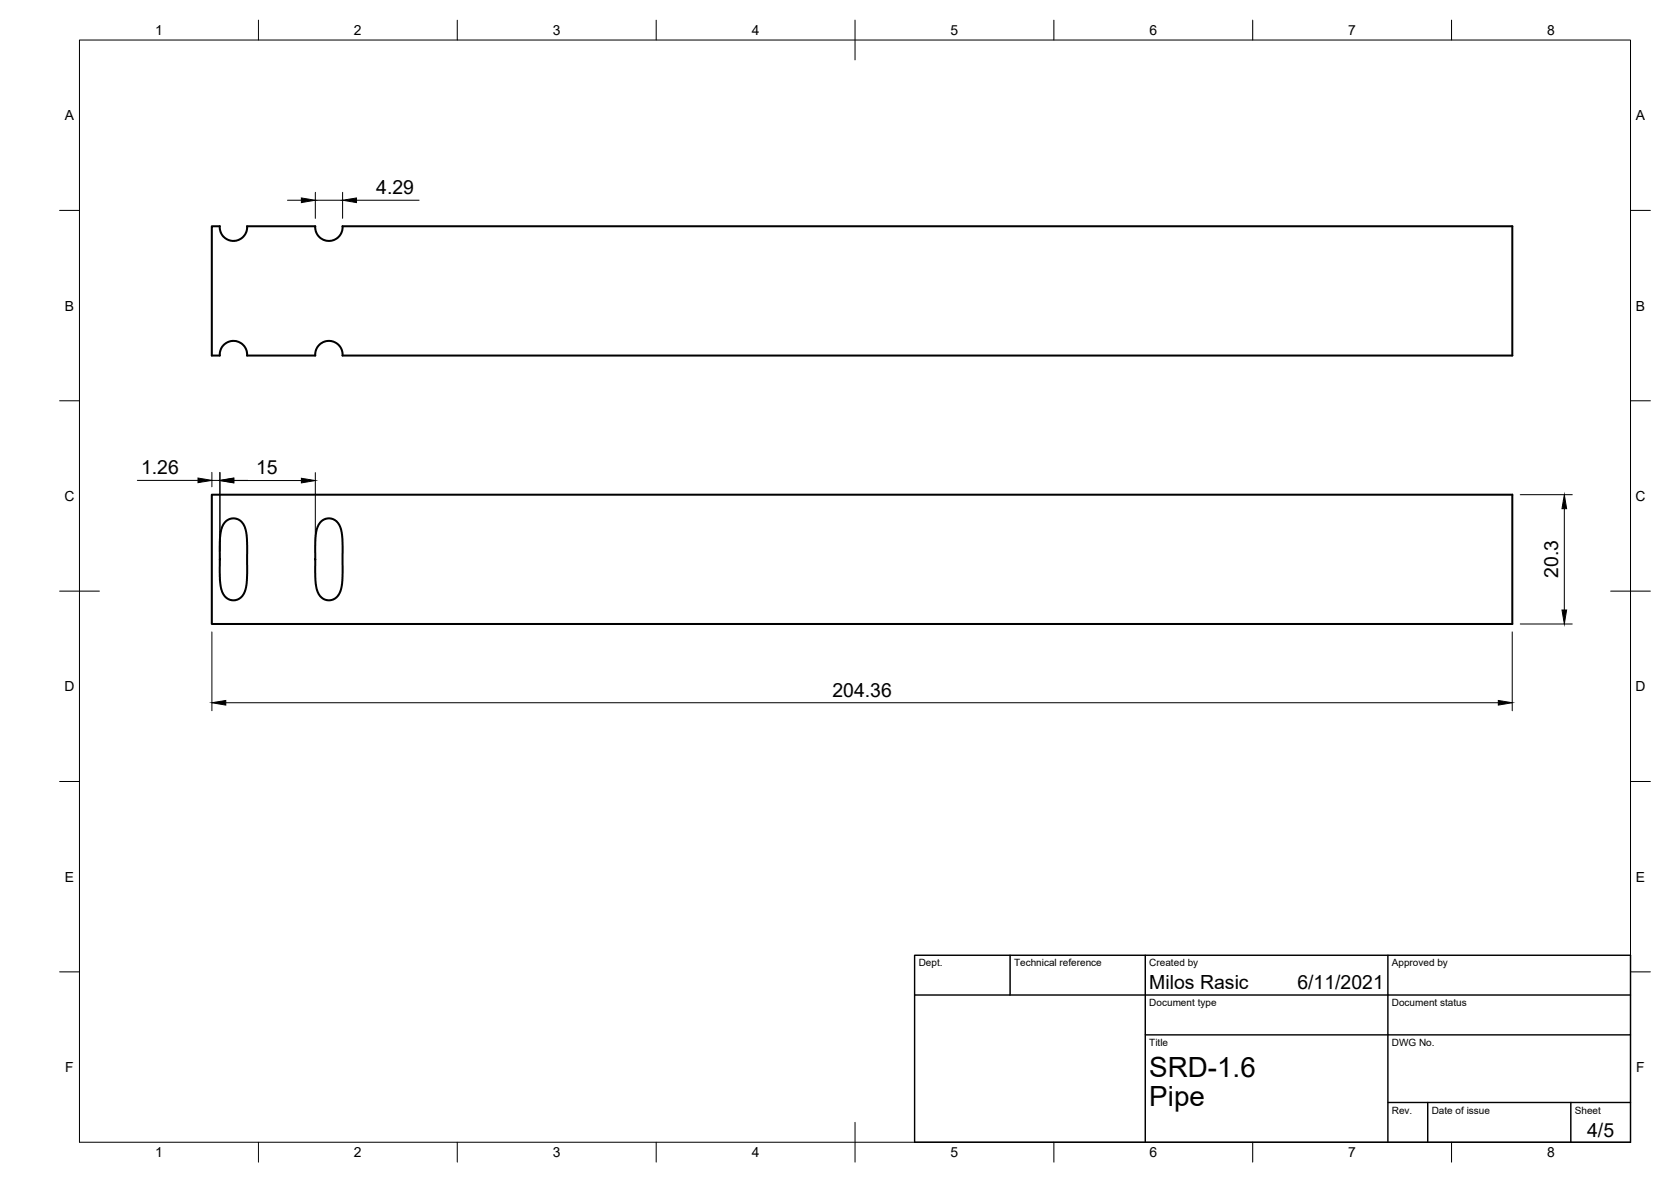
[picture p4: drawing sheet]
<svg xmlns="http://www.w3.org/2000/svg" width="420mm" height="297mm" viewBox="0 0 420 297" stroke-linecap="round" stroke-linejoin="round" font-family="sans-serif">
<!-- layer: Visible -->
<path d="M53.3 56.9h2l.2 1.4 .7 1.2 1.1 .7 1.2 .3 1.4-.2 1.3-.8 .8-1.3 .1-1.3h17.2l.1 1.2 .8 1.4 1.1 .7 1.2 .3 1.4-.2 1.3-.8 .8-1.4 .1-1.2h294.2v32.5h-294.2l-.1-1.3-.8-1.4-1.1-.7-1.2-.3-1.5 .2-1.2 .8-.8 1.4-.1 1.3h-17.2l-.1-1.4-.8-1.3-1.1-.7-1.2-.3-1.5 .2-1.2 .8-.7 1.2-.2 1.5h-2zM53.3 124.3h327v32.5h-327zM56.6 131.2l.5-.5 1.2-.4h.8l1 .3 .7 .6 .5 .7 .7 2.3 .1 9.9-.2 3.1-.3 1.4-.7 1.2-.6 .6-1.2 .4-1.4-.1-1.1-.8-.7-1.2-.5-1.6-.2-3.2 .1-8.6 .4-2.3zM80.6 131.2l.8-.6 .9-.3 1.1 .1 .9 .3 .6 .7 .6 .8 .5 2.3 .1 9.6-.2 3.1-.3 1.4-.7 1.2-.6 .6-1.2 .4-1.4-.1-1.1-.8-.7-1.2-.5-2.1-.1-11.3 .4-2.4z" fill="none" stroke="#000" stroke-width=".51"/>
<!-- layer: Border -->
<g fill="none" stroke="#000" stroke-width=".25">
<path d="M20 10.1h390v276.9h-390zM65 5.1v5M115 5.1v5M165 5.1v5M215 5.1v10M265 5.1v5M315 5.1v5M365 5.1v5M15 52.9h5M410 52.9h5M15 100.7h5M410 100.7h5"/>
<path d="M15 148.6h10M405 148.6h10M15 196.4h5M410 196.4h5M15 244.2h5M410 244.2h5M65 287v5M115 287v5M165 287v5M215 282.1v9.9M265 287v5M315 287v5"/>
<path d="M365 287v5"/>
</g>
<!-- layer: TitleBlock -->
<path d="M230 240.1h180v46.9h-180zM230 250h180M254 240.1v9.9M288 240.1v46.9M349 240.1v46.9M288 260.1h122M349 277.1h61M359 277.1v9.9M395 277.1v9.9" fill="none" stroke="#000" stroke-width=".36"/>
<!-- layer: Dimensions -->
<g fill="none" stroke="#000" stroke-width=".25">
<path d="M72.3 50.3h3.5M79.3 48.3v6.6M79.3 50.3h6.8M86.1 48.3v6.6M89.6 50.3h15.8M53.3 118.7v3.6M55.3 118.7v19.9M79.3 118.8v19.8M34.5 120.7h15.3M53.3 120.7h2M58.8 120.8h17M58.8 120.7h3.5"/>
<path d="M382.2 124.3h13.1M393.3 127.8v25.5M53.3 158.8v19.8M380.2 158.8v19.8M382.2 156.8h13.1M56.8 176.6h319.9"/>
</g>
<path d="M75.8 49.7l3.5 .6-3.5 .6zM86.1 50.3l3.5-.6v1.2zM49.8 120.1l3.5 .6-3.5 .6zM55.3 120.8l3.5-.6v1.2zM55.3 120.7l3.5-.6v1.2zM75.8 120.2l3.5 .6-3.5 .6zM393.3 124.3l.6 3.5h-1.2zM392.7 153.3h1.2l-.6 3.5zM53.3 176.6l3.5-.6v1.2zM376.7 176l3.5 .6-3.5 .6z" fill="#000" stroke="#000" stroke-width=".25"/>
<g font-size="7">
<text x="289" y="270.6">SRD-1.6</text>
<text x="289" y="278.1">Pipe</text>
</g>
<g font-size="4.9">
<text x="94.6" y="48.8">4.29</text>
<text x="35.5" y="119.2">1.26</text>
<text x="64.4" y="119.2">15</text>
<text x="391.8" y="145.3" transform="rotate(-90 391.8 145.3)">20.3</text>
<text x="209.3" y="175">204.36</text>
<text x="289" y="248.5">Milos Rasic</text>
<text x="326.2" y="248.5">6/11/2021</text>
<text x="399.1" y="285.7">4/5</text>
</g>
<g font-size="3.5">
<text x="39" y="8.8">1</text>
<text x="89" y="8.8">2</text>
<text x="139" y="8.8">3</text>
<text x="189" y="8.8">4</text>
<text x="239" y="8.8">5</text>
<text x="289" y="8.8">6</text>
<text x="339" y="8.8">7</text>
<text x="389" y="8.8">8</text>
<text x="16.3" y="30.2">A</text>
<text x="411.3" y="30.2">A</text>
<text x="16.3" y="78">B</text>
<text x="411.3" y="78">B</text>
<text x="16.2" y="125.9">C</text>
<text x="411.2" y="125.9">C</text>
<text x="16.2" y="173.7">D</text>
<text x="411.2" y="173.7">D</text>
<text x="16.3" y="221.6">E</text>
<text x="411.3" y="221.6">E</text>
<text x="16.4" y="269.4">F</text>
<text x="411.4" y="269.4">F</text>
<text x="39" y="290.8">1</text>
<text x="89" y="290.8">2</text>
<text x="139" y="290.8">3</text>
<text x="189" y="290.8">4</text>
<text x="239" y="290.8">5</text>
<text x="289" y="290.8">6</text>
<text x="339" y="290.8">7</text>
<text x="389" y="290.8">8</text>
</g>
<g font-size="2.5">
<text x="231" y="242.9">Dept.</text>
<text x="255" y="242.9">Technical reference</text>
<text x="289" y="242.9">Created by</text>
<text x="350" y="242.9">Approved by</text>
<text x="289" y="252.8">Document type</text>
<text x="350" y="252.8">Document status</text>
<text x="289" y="262.9">Title</text>
<text x="350" y="262.9">DWG No.</text>
<text x="350" y="279.9">Rev.</text>
<text x="360" y="279.9">Date of issue</text>
<text x="396" y="279.9">Sheet</text>
</g>
</svg>
